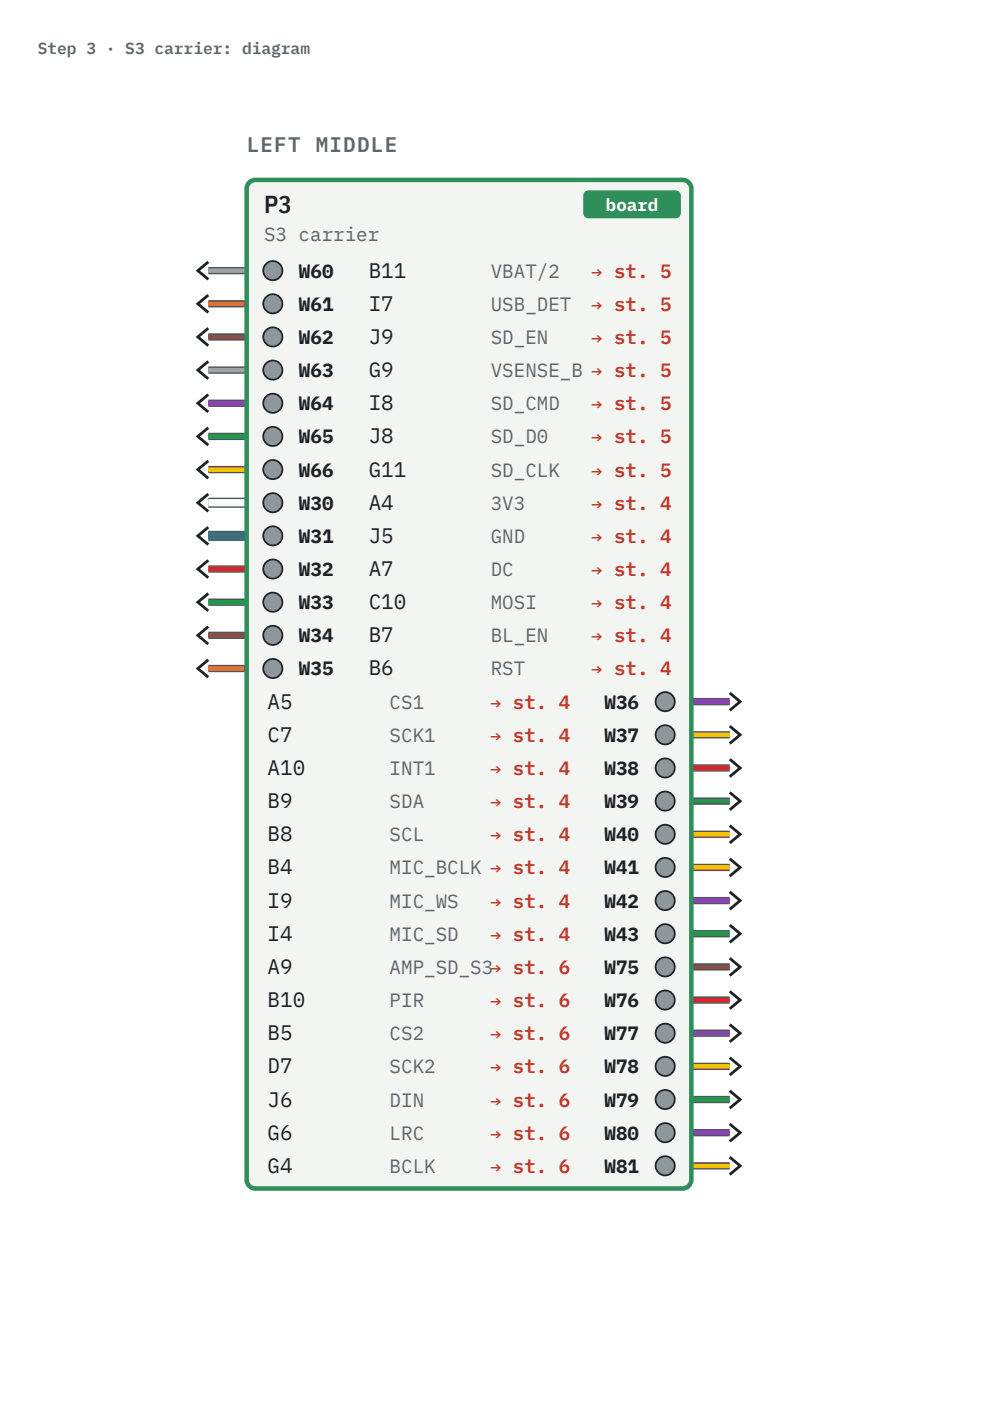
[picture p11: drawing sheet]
<svg xmlns="http://www.w3.org/2000/svg" width="210mm" height="297mm" viewBox="0 0 210 297" stroke-linecap="round" stroke-linejoin="round" font-family="sans-serif">
<path d="M44.2 106.6h8.1M44.2 113.6h8.1" fill="none" stroke="#4c555b" stroke-width="2.1" stroke-linecap="butt"/>
<path d="M44.2 106.6h8.1" fill="none" stroke="#fbfbf7" stroke-width="1.6" stroke-linecap="butt"/>
<g fill="none" stroke="#1d2226" stroke-width=".59">
<path d="M44.2 55.5l-2.2 1.9 2.2 1.8M44.2 62.6l-2.2 1.8 2.2 1.9M44.2 69.6l-2.2 1.8 2.2 1.9M44.2 76.6l-2.2 1.9 2.2 1.8M44.2 83.6l-2.2 1.9 2.2 1.8M44.2 90.7l-2.2 1.8 2.2 1.9M44.2 97.7l-2.2 1.9 2.2 1.8M44.2 104.7l-2.2 1.9 2.2 1.8M44.2 111.8l-2.2 1.8 2.2 1.9M44.2 118.8l-2.2 1.8 2.2 1.9M44.2 125.8l-2.2 1.9 2.2 1.8M44.2 132.9l-2.2 1.8 2.2 1.9"/>
<path d="M44.2 139.9l-2.2 1.8 2.2 1.9M154.8 146.9l2.2 1.9-2.2 1.8M154.8 153.9l2.2 1.9-2.2 1.8M154.8 161l2.2 1.8-2.2 1.9M154.8 168l2.2 1.9-2.2 1.8M154.8 175l2.2 1.9-2.2 1.8M154.8 182.1l2.2 1.8-2.2 1.9M154.8 189.1l2.2 1.8-2.2 1.9M154.8 196.1l2.2 1.9-2.2 1.8M154.8 203.2l2.2 1.8-2.2 1.9M154.8 210.2l2.2 1.8-2.2 1.9M154.8 217.2l2.2 1.9-2.2 1.8"/>
<path d="M154.8 224.2l2.2 1.9-2.2 1.8M154.8 231.3l2.2 1.8-2.2 1.9M154.8 238.3l2.2 1.9-2.2 1.8M154.8 245.3l2.2 1.9-2.2 1.8"/>
</g>
<path d="M44.2 113.6h8.1" fill="none" stroke="#2a62d6" stroke-width="1.6" stroke-linecap="butt"/>
<g fill="none" stroke="#4c555b" stroke-width="1.6" stroke-linecap="butt">
<path d="M44.2 57.4h8.1M44.2 64.4h8.1M44.2 71.4h8.1M44.2 78.5h8.1M44.2 85.5h8.1M44.2 92.5h8.1M44.2 99.6h8.1M44.2 120.6h8.1M44.2 127.7h8.1M44.2 134.7h8.1M44.2 141.7h8.1M146.7 148.8h8.1"/>
<path d="M146.7 155.8h8.1M146.7 162.8h8.1M146.7 169.9h8.1M146.7 176.9h8.1M146.7 183.9h8.1M146.7 190.9h8.1M146.7 198h8.1M146.7 205h8.1M146.7 212h8.1M146.7 219.1h8.1M146.7 226.1h8.1M146.7 233.1h8.1"/>
<path d="M146.7 240.2h8.1M146.7 247.2h8.1"/>
</g>
<path d="M44.2 120.6h8.1M146.7 162.8h8.1M146.7 212h8.1" fill="none" stroke="#d7262b" stroke-width=".96" stroke-linecap="butt"/>
<path d="M44.2 92.5h8.1M44.2 127.7h8.1M146.7 169.9h8.1M146.7 198h8.1M146.7 233.1h8.1" fill="none" stroke="#23964a" stroke-width=".96" stroke-linecap="butt"/>
<path d="M44.2 71.4h8.1M44.2 134.7h8.1M146.7 205h8.1" fill="none" stroke="#8a5326" stroke-width=".96" stroke-linecap="butt"/>
<path d="M44.2 64.4h8.1M44.2 141.7h8.1" fill="none" stroke="#f07800" stroke-width=".96" stroke-linecap="butt"/>
<path d="M44.2 85.5h8.1M146.7 148.8h8.1M146.7 190.9h8.1M146.7 219.1h8.1M146.7 240.2h8.1" fill="none" stroke="#8e44c4" stroke-width=".96" stroke-linecap="butt"/>
<path d="M44.2 99.6h8.1M146.7 155.8h8.1M146.7 176.9h8.1M146.7 183.9h8.1M146.7 226.1h8.1M146.7 247.2h8.1" fill="none" stroke="#f5c400" stroke-width=".96" stroke-linecap="butt"/>
<path d="M44.2 57.4h8.1M44.2 78.5h8.1" fill="none" stroke="#9aa3a8" stroke-width=".96" stroke-linecap="butt"/>
<path d="M52.9 38.7l.8-.5 .5-.1h90.6a1.85 1.85 0 0 1 1.9 1.9v210.1a1.85 1.85 0 0 1-1.9 1.9h-90.6a1.85 1.85 0 0 1-1.9-1.9v-210.1l.1-.5z" fill="#f3f5f2"/>
<path d="M52.9 38.7l.8-.5 .5-.1h90.6a1.85 1.85 0 0 1 1.9 1.9v210.1a1.85 1.85 0 0 1-1.9 1.9h-90.6a1.85 1.85 0 0 1-1.9-1.9v-210.1l.1-.5z" fill="none" stroke="#2f8f5b" stroke-width=".96" stroke-linecap="butt"/>
<path d="M124 40.8l.5-.4h.4h18.4a1.11 1.11 0 0 1 1.2 1.1v3.7a1.11 1.11 0 0 1-1.2 1.1h-18.4a1.11 1.11 0 0 1-1.2-1.1v-3.7z" fill="#2f8f5b"/>
<circle cx="57.9" cy="106.6" r="2.04" fill="#8e979c"/>
<circle cx="57.9" cy="106.6" r="2.04" fill="none" stroke="#1d2226" stroke-width=".37"/>
<circle cx="57.9" cy="113.6" r="2.04" fill="#8e979c"/>
<circle cx="57.9" cy="113.6" r="2.04" fill="none" stroke="#1d2226" stroke-width=".37"/>
<circle cx="57.9" cy="120.6" r="2.04" fill="#8e979c"/>
<circle cx="57.9" cy="120.6" r="2.04" fill="none" stroke="#1d2226" stroke-width=".37"/>
<circle cx="57.9" cy="127.7" r="2.04" fill="#8e979c"/>
<circle cx="57.9" cy="127.7" r="2.04" fill="none" stroke="#1d2226" stroke-width=".37"/>
<circle cx="57.9" cy="134.7" r="2.04" fill="#8e979c"/>
<circle cx="57.9" cy="134.7" r="2.04" fill="none" stroke="#1d2226" stroke-width=".37"/>
<circle cx="57.9" cy="141.7" r="2.04" fill="#8e979c"/>
<circle cx="57.9" cy="141.7" r="2.04" fill="none" stroke="#1d2226" stroke-width=".37"/>
<circle cx="141.1" cy="148.8" r="2.04" fill="#8e979c"/>
<circle cx="141.1" cy="148.8" r="2.04" fill="none" stroke="#1d2226" stroke-width=".37"/>
<circle cx="141.1" cy="155.8" r="2.04" fill="#8e979c"/>
<circle cx="141.1" cy="155.8" r="2.04" fill="none" stroke="#1d2226" stroke-width=".37"/>
<circle cx="141.1" cy="162.8" r="2.04" fill="#8e979c"/>
<circle cx="141.1" cy="162.8" r="2.04" fill="none" stroke="#1d2226" stroke-width=".37"/>
<circle cx="141.1" cy="169.9" r="2.04" fill="#8e979c"/>
<circle cx="141.1" cy="169.9" r="2.04" fill="none" stroke="#1d2226" stroke-width=".37"/>
<circle cx="141.1" cy="176.9" r="2.04" fill="#8e979c"/>
<circle cx="141.1" cy="176.9" r="2.04" fill="none" stroke="#1d2226" stroke-width=".37"/>
<circle cx="141.1" cy="183.9" r="2.04" fill="#8e979c"/>
<circle cx="141.1" cy="183.9" r="2.04" fill="none" stroke="#1d2226" stroke-width=".37"/>
<circle cx="141.1" cy="190.9" r="2.04" fill="#8e979c"/>
<circle cx="141.1" cy="190.9" r="2.04" fill="none" stroke="#1d2226" stroke-width=".37"/>
<circle cx="141.1" cy="198" r="2.04" fill="#8e979c"/>
<circle cx="141.1" cy="198" r="2.04" fill="none" stroke="#1d2226" stroke-width=".37"/>
<circle cx="57.9" cy="57.4" r="2.04" fill="#8e979c"/>
<circle cx="57.9" cy="57.4" r="2.04" fill="none" stroke="#1d2226" stroke-width=".37"/>
<circle cx="57.9" cy="64.4" r="2.04" fill="#8e979c"/>
<circle cx="57.9" cy="64.4" r="2.04" fill="none" stroke="#1d2226" stroke-width=".37"/>
<circle cx="57.9" cy="71.4" r="2.04" fill="#8e979c"/>
<circle cx="57.9" cy="71.4" r="2.04" fill="none" stroke="#1d2226" stroke-width=".37"/>
<circle cx="57.9" cy="78.5" r="2.04" fill="#8e979c"/>
<circle cx="57.9" cy="78.5" r="2.04" fill="none" stroke="#1d2226" stroke-width=".37"/>
<circle cx="57.9" cy="85.5" r="2.04" fill="#8e979c"/>
<circle cx="57.9" cy="85.5" r="2.04" fill="none" stroke="#1d2226" stroke-width=".37"/>
<circle cx="57.9" cy="92.5" r="2.04" fill="#8e979c"/>
<circle cx="57.9" cy="92.5" r="2.04" fill="none" stroke="#1d2226" stroke-width=".37"/>
<circle cx="57.9" cy="99.6" r="2.04" fill="#8e979c"/>
<circle cx="57.9" cy="99.6" r="2.04" fill="none" stroke="#1d2226" stroke-width=".37"/>
<circle cx="141.1" cy="205" r="2.04" fill="#8e979c"/>
<circle cx="141.1" cy="205" r="2.04" fill="none" stroke="#1d2226" stroke-width=".37"/>
<circle cx="141.1" cy="212" r="2.04" fill="#8e979c"/>
<circle cx="141.1" cy="212" r="2.04" fill="none" stroke="#1d2226" stroke-width=".37"/>
<circle cx="141.1" cy="219.1" r="2.04" fill="#8e979c"/>
<circle cx="141.1" cy="219.1" r="2.04" fill="none" stroke="#1d2226" stroke-width=".37"/>
<circle cx="141.1" cy="226.1" r="2.04" fill="#8e979c"/>
<circle cx="141.1" cy="226.1" r="2.04" fill="none" stroke="#1d2226" stroke-width=".37"/>
<circle cx="141.1" cy="233.1" r="2.04" fill="#8e979c"/>
<circle cx="141.1" cy="233.1" r="2.04" fill="none" stroke="#1d2226" stroke-width=".37"/>
<circle cx="141.1" cy="240.2" r="2.04" fill="#8e979c"/>
<circle cx="141.1" cy="240.2" r="2.04" fill="none" stroke="#1d2226" stroke-width=".37"/>
<circle cx="141.1" cy="247.2" r="2.04" fill="#8e979c"/>
<circle cx="141.1" cy="247.2" r="2.04" fill="none" stroke="#1d2226" stroke-width=".37"/>
<text font-size="5.2" fill="#1d2226" x="56" y="45.2">P3</text>
<g font-size="4.4" fill="#5e676d">
<text x="52.3" y="32.2">l e f t</text>
<text x="67" y="32.2">mi d d l e</text>
</g>
<g font-size="4.4" fill="#1d2226">
<text x="78.2" y="58.9">B11</text>
<text x="78.2" y="65.9">I7</text>
<text x="78.2" y="72.9">J9</text>
<text x="78.2" y="80">G9</text>
<text x="78.2" y="87">I8</text>
<text x="78.2" y="94">J8</text>
<text x="78.2" y="101">G11</text>
<text x="78.2" y="108.1">A4</text>
<text x="78.2" y="115.1">J5</text>
<text x="78.2" y="122.1">A7</text>
<text x="78.2" y="129.2">C10</text>
<text x="78.2" y="136.2">B7</text>
<text x="78.2" y="143.2">B6</text>
<text x="56.8" y="150.2">A5</text>
<text x="56.8" y="157.3">C7</text>
<text x="56.8" y="164.3">A10</text>
<text x="56.8" y="171.3">B9</text>
<text x="56.8" y="178.4">B8</text>
<text x="56.8" y="185.4">B4</text>
<text x="56.8" y="192.4">I9</text>
<text x="56.8" y="199.5">I4</text>
<text x="56.8" y="206.5">A9</text>
<text x="56.8" y="213.5">B10</text>
<text x="56.8" y="220.5">B5</text>
<text x="56.8" y="227.6">D7</text>
<text x="56.8" y="234.6">J6</text>
<text x="56.8" y="241.6">G6</text>
<text x="56.8" y="248.7">G4</text>
</g>
<g font-size="4.1" fill="#5e676d">
<text x="56" y="51.1">S3 carrier</text>
<text x="104.1" y="58.9">VBAT/2</text>
<text x="104.1" y="65.9">USB_DET</text>
<text x="104.1" y="72.9">SD_EN</text>
<text x="104.1" y="80">VSENSE_B → st. 5</text>
<text x="104.1" y="87">SD_CMD</text>
<text x="104.1" y="94">SD_D0</text>
<text x="104.1" y="101">SD_CLK</text>
<text x="104.1" y="108.1">3V3</text>
<text x="104.1" y="115.1">GND</text>
<text x="104.1" y="122.1">DC</text>
<text x="104.1" y="129.2">MOSI</text>
<text x="104.1" y="136.2">BL_EN</text>
<text x="104.1" y="143.2">RST</text>
<text x="82.7" y="150.2">CS1</text>
<text x="82.7" y="157.3">SCK1</text>
<text x="82.7" y="164.3">INT1</text>
<text x="82.7" y="171.3">SDA</text>
<text x="82.7" y="178.4">SCL</text>
<text x="82.7" y="185.4">MIC_BCLK → st. 4</text>
<text x="82.7" y="192.4">MIC_WS</text>
<text x="82.7" y="199.5">MIC_SD</text>
<text x="82.7" y="206.5">AMP_SD_S3→ st. 6</text>
<text x="82.7" y="213.5">PIR</text>
<text x="82.7" y="220.5">CS2</text>
<text x="82.7" y="227.6">SCK2</text>
<text x="82.7" y="234.6">DIN</text>
<text x="82.7" y="241.6">LRC</text>
<text x="82.7" y="248.7">BCLK</text>
</g>
<g font-size="4.1" fill="#1d2226">
<text x="63.4" y="58.9">W60</text>
<text x="63.4" y="65.9">W61</text>
<text x="63.4" y="72.9">W62</text>
<text x="63.4" y="80">W63</text>
<text x="63.4" y="87">W64</text>
<text x="63.4" y="94">W65</text>
<text x="63.4" y="101">W66</text>
<text x="63.4" y="108.1">W30</text>
<text x="63.4" y="115.1">W31</text>
<text x="63.4" y="122.1">W32</text>
<text x="63.4" y="129.2">W33</text>
<text x="63.4" y="136.2">W34</text>
<text x="63.4" y="143.2">W35</text>
<text x="128.3" y="150.2">W36</text>
<text x="128.3" y="157.3">W37</text>
<text x="128.3" y="164.3">W38</text>
<text x="128.3" y="171.3">W39</text>
<text x="128.3" y="178.4">W40</text>
<text x="128.3" y="185.4">W41</text>
<text x="128.3" y="192.4">W42</text>
<text x="128.3" y="199.5">W43</text>
<text x="128.3" y="206.5">W75</text>
<text x="128.3" y="213.5">W76</text>
<text x="128.3" y="220.5">W77</text>
<text x="128.3" y="227.6">W78</text>
<text x="128.3" y="234.6">W79</text>
<text x="128.3" y="241.6">W80</text>
<text x="128.3" y="248.7">W81</text>
</g>
<g font-size="4.1" fill="#c0392b">
<text x="125.6" y="58.9">→ st. 5</text>
<text x="125.6" y="65.9">→ st. 5</text>
<text x="125.6" y="72.9">→ st. 5</text>
<text x="125.6" y="87">→ st. 5</text>
<text x="125.6" y="94">→ st. 5</text>
<text x="125.6" y="101">→ st. 5</text>
<text x="125.6" y="108.1">→ st. 4</text>
<text x="125.6" y="115.1">→ st. 4</text>
<text x="125.6" y="122.1">→ st. 4</text>
<text x="125.6" y="129.2">→ st. 4</text>
<text x="125.6" y="136.2">→ st. 4</text>
<text x="125.6" y="143.2">→ st. 4</text>
<text x="104.1" y="150.2">→ st. 4</text>
<text x="104.1" y="157.3">→ st. 4</text>
<text x="104.1" y="164.3">→ st. 4</text>
<text x="104.1" y="171.3">→ st. 4</text>
<text x="104.1" y="178.4">→ st. 4</text>
<text x="104.1" y="192.4">→ st. 4</text>
<text x="104.1" y="199.5">→ st. 4</text>
<text x="104.1" y="213.5">→ st. 6</text>
<text x="104.1" y="220.5">→ st. 6</text>
<text x="104.1" y="227.6">→ st. 6</text>
<text x="104.1" y="234.6">→ st. 6</text>
<text x="104.1" y="241.6">→ st. 6</text>
<text x="104.1" y="248.7">→ st. 6</text>
</g>
<text font-size="3.7" fill="#fff" x="128.6" y="44.8">board</text>
<text font-size="3.4" fill="#5e676d" x="8" y="11.5">Step 3 · S3 carrier: diagram</text>
</svg>
